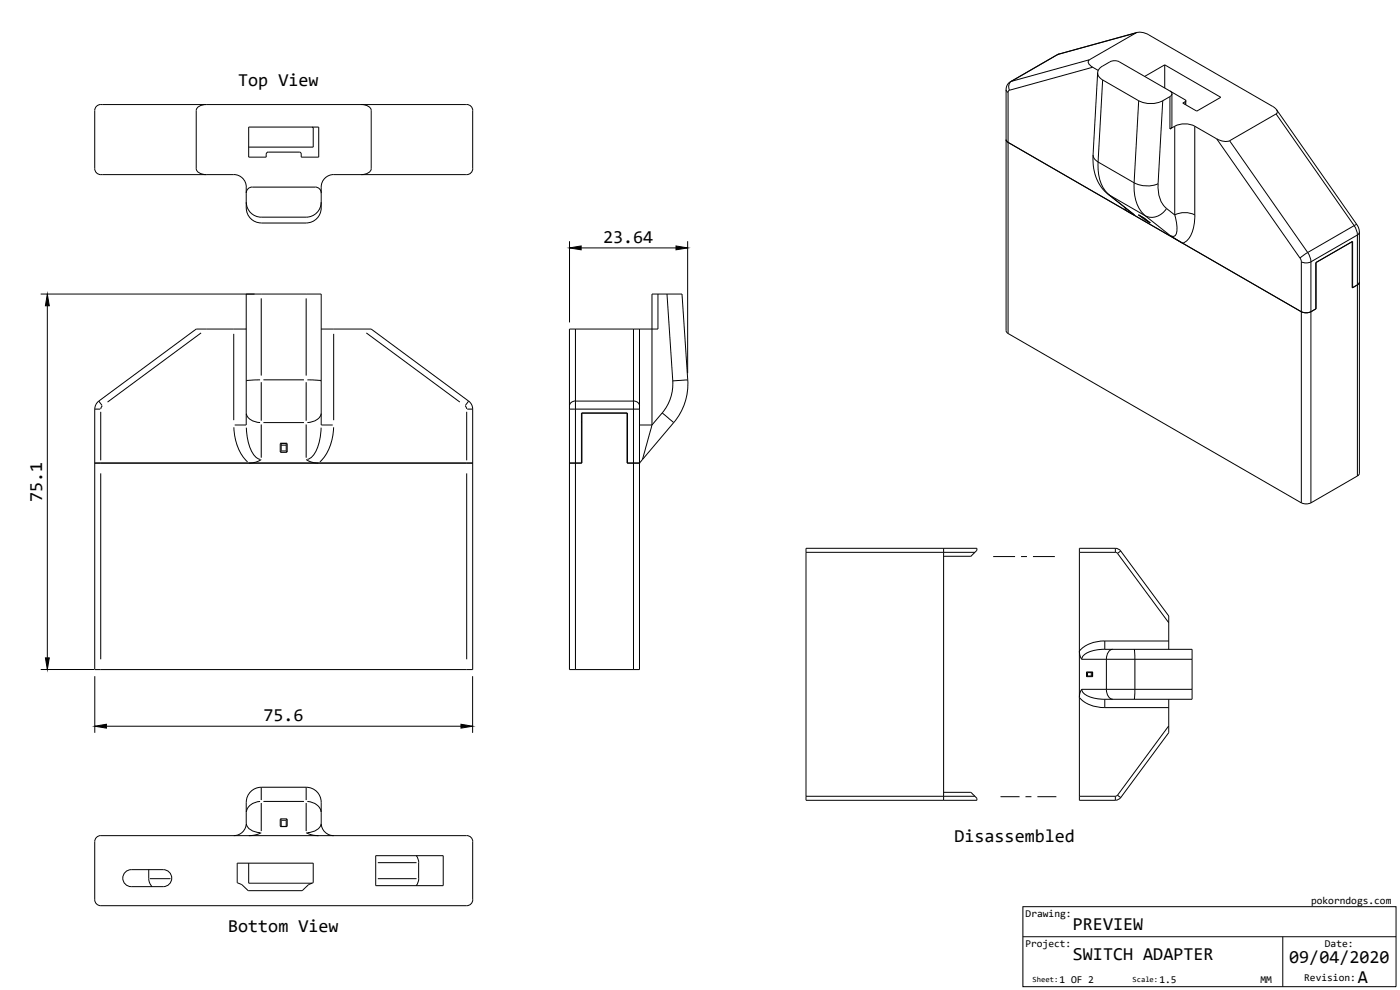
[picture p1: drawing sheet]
<svg xmlns="http://www.w3.org/2000/svg" width="420mm" height="297mm" viewBox="0 0 420 297" stroke-linecap="round" stroke-linejoin="round" font-family="sans-serif">
<!-- layer: Visible -->
<g fill="none" stroke="#000" stroke-width=".3">
<path d="M333.1 18.6a5.6 5.6 0 0 0-3.6 2.7 2.21 2.21 0 0 0 1.4 2.7M333.1 18.6l1.4-.4 1.5 .4M336 18.6l19.7 11.3 .2 .4-.9 .6 4.2 2.4 7.2-4.1-16.9-9.7M340.9 9.9l-14.2 8.3a1.59 1.59 0 0 0 1.2 2l1.7 .9M340.9 9.9l1.4-.2 1.9 .4 37.8 21.9a1.86 1.86 0 0 1 1.3 1.9l-14.7 8.5h-1l-1.9-.4-7.1-4.1a7 7 0 0 0-7.5 .8l.6-.8v-9.8M341.2 9.7l-23.6 6.6-14.5 8.3-.9 1.2-.3 1 .1 72.7 .5 .6 88 50.8 1.5 .3 1.4-.3 14-8.1M349.5 19.5l-6 3.4M349.5 19.5v6.9M29 31.9l1.2-.5h109.4a1.88 1.88 0 0 1 2.3 1.8v17.4a1.94 1.94 0 0 1-2.3 1.8h-39.4a3.8 3.8 0 0 0-3.8 3.7v6.3a4.5 4.5 0 0 1-4.5 4.5h-13.5a4.5 4.5 0 0 1-4.5-4.5v-6.3a3.7 3.7 0 0 0-3.8-3.7h-39.4a1.94 1.94 0 0 1-2.3-1.8v-17.4zM61.9 31.4l-1.3 .1a2.11 2.11 0 0 0-1.7 1.7v17.4a2.57 2.57 0 0 0 3 1.8M74.6 38.1h21.1v9h-5.3v-1.1l-.6-.4h-9.3l-.5 .4-.1 1.1h-5.3zM93.6 38.1l.4 .2v5.8h-19.4"/>
<path d="M108.4 31.4l1.3 .1a2.05 2.05 0 0 1 1.7 1.7v17.4a2.57 2.57 0 0 1-3 1.8M329.4 21.8l-1.4 25.1 .1 2.4 .4 2.6 1.2 3 1.7 2.3 8.6 6.9M330.9 24l10.8 6.2a8 8 0 0 0 7.3 0l2.1-1.2a.88 .88 0 0 0 .6-.9 .88 .88 0 0 0-.6-.8M355.9 30.2v1.3M383.1 32.9l24.1 34.5 .7 1.5 .1 73.1M73.9 57.9a1.81 1.81 0 0 1 1.8-1.8h18.9a1.77 1.77 0 0 1 1.8 1.8M301.9 41.9l.6 .8 88 50.8M73.9 60.6a4.5 4.5 0 0 0 4.5 4.6h13.5a4.5 4.5 0 0 0 4.5-4.6M338.2 63.3l2.2 1.1M341.7 64.4v.1M341.7 64.5l1.6 .9M343.3 65.4l1.9 1.5"/>
<path d="M343.4 65.4h.1M343.7 65.7l-.2 .2M345.2 66.9h.1M351.2 70.7l3.7 2.3M395 78.7v13.9M405.8 72.5v13.9l1.6-.9M73.9 98.7h-15l-29.2 21.6-.9 1.1-.4 1.4v78.1h113.5v-78.1l-.4-1.4-.9-1.1M96.4 98.7h15l29.2 21.6M170.9 98.7h21v102.2h-21zM191.9 98.7h3.8M195.7 98.7v-10.5h9l1.7 25.8a17.9 17.9 0 0 1-4.2 12.8l-10.3 12.1h-3.7v-15M195.7 98.7h1.8"/>
<path d="M390.6 93.5l1.4 .4 1.4-.4M394.9 92.6h.1M405.8 86.2l.1 .1M405.9 86.3v-13.9l-11 6.4v13.9l-1.5 .8 1.6-.9M407.4 85.5l-1.5 .8M408 84.6l-.6 .9M28.4 138.9h113.5M73.9 127.5v-39.3h22.5v39.3M78.4 137.9l-1.7 .8-2 .2M84.1 133h2.1M84.4 133.1v2.2l-.3 .4M84.4 133.6h1.5"/>
<path d="M85.9 133.1v2.2l.3 .4M91.9 137.9l1.7 .8 2 .2M174.5 138.9v-15h13.8v15M174.5 126.6h.1M174.6 123.9v15h-3.7M188.2 126.6h.1M408 142l-.6 .8M283.2 166.9h8.2l1.8-1.8v-.6h-51.3v75.6h51.3v-.6l-1.8-1.8h-8.2M283.2 164.5v75.6M334.7 164.5h-10.8v75.6h10.8M334.7 164.5l.8 .2 .8 .6M336.3 165.3l14.5 19.5v10"/>
<path d="M323.9 195.3l.2 1.5 .5 1M331.6 194.8h26.2v15h-26.2M324.6 206.8l-.5 1.1-.2 1.4M326.1 201.6l.3 .2h1.5M327.5 201.8v1M327.9 202.8h-1.5l-.3 .2M327.9 201.6v1.4M350.8 209.8v10l-14.5 19.5M336.3 239.3l-.5 .5-1.1 .3M30.2 250.7h109.9M30.2 250.7a1.81 1.81 0 0 0-1.8 1.8v17.4a1.81 1.81 0 0 0 1.8 1.8h109.9a1.81 1.81 0 0 0 1.8-1.8v-17.4a1.77 1.77 0 0 0-1.8-1.8M70.2 250.7a3.7 3.7 0 0 0 3.7-3.7v-5.3a4.8 4.8 0 0 1 4.5-5.5h13.5a4.9 4.9 0 0 1 4.5 6v1.1a13 13 0 0 0 .3 5.1 3.8 3.8 0 0 0 3.5 2.3"/>
<path d="M71.2 259h22.8v5.8l-1.4 .6-1.9 1.8h-16.2l-1.9-1.8-1.4-.6zM74.6 259v6h19M78.4 249.8l-1.7 .7-2 .2M84.1 245.7l.3 .4v1.9M84.3 248h1.9M84.3 247.9l-.2 .1M86.2 245.7l-.3 .4v1.9M91.9 249.8l1.7 .7 2 .2M112.8 256.7h20.2v9h-20.2zM124.9 256.7l.6 1.3 .2 .8-.1 5.3-.7 1.6M37.4 261.9a2.55 2.55 0 0 1 2-1h9.6a2.55 2.55 0 0 1 2.5 2.6 2.55 2.55 0 0 1-2.5 2.5h-9.6a2.55 2.55 0 0 1-2.3-1.4 2.55 2.55 0 0 1 .3-2.7zM44.6 260.9l.1 3.2 .3 1 .6 .9"/>
</g>
<!-- layer: Visible Narrow -->
<g fill="none" stroke="#000" stroke-width=".3">
<path d="M317.5 16.3l-14 8.1 23.4-6.5M317.5 16.4l-.3 .1M317.8 16.2l-.3 .1M340.9 9.9l-23.4 6.4M301.9 26.9l.6 .8M302.5 27.7v72.4M302.9 27.1l-.3 .6M303.3 24.5l.2-.1a2.06 2.06 0 0 0-.5 2.7M327.9 20.2l-25 6.9M330.9 24l-1.4 24.6M341.7 30.2l-1.3 24.6-10.9-6.2M349 30.2l-1.4 24.9"/>
<path d="M351.1 29v9.7M352.6 37.9v26.6M355.7 30.5v.8M358.6 37.9v26.6M383 34.2l23.4 33.5M328.1 46.5l.3 1.1 1.2 1M329.6 48.6a11.6 11.6 0 0 0 3.3 9.9M332.5 58.2l.4 .3M332.9 58.5l7.5 5.9-.4-.3M332.9 58.5l10.8 6.3M347.6 55.1a8.8 8.8 0 0 0 2.5 7.4M347.6 55.1a8.4 8.4 0 0 1-7.2-.3 11.6 11.6 0 0 0 3.3 9.9"/>
<path d="M365.1 41.7l25 35.7M369 42.2l23.5 33.6M337.4 62.1l.7 1.2M341.7 64.5l3.5 2.4zM343.7 64.8l7.5 5.9M350.1 62.6l2.5 1.9M350.1 62.6a5 5 0 0 1-6.4 2.1M352.6 64.5a6.6 6.6 0 0 1 6 0M352.6 64.5l.6 3.6a2.77 2.77 0 0 1-.9 2.8l-1-.2M358.6 64.5a10.6 10.6 0 0 1-2.4 7.7l-1.3 .8M390.2 77.4l.4 1.2M390.5 78.6v72.3"/>
<path d="M390.6 78.6l1.4 .3 1.4-.3M392.4 75.7l.8 1.4 .2 1.4M392.5 75.8l-2.3 1.6M393.4 78.6v72.3M406.4 67.7l.7 1.4 .3 1.4M406.4 67.7l-13.9 8.1M407.2 67.4l-.8 .3M407.4 70.5v72.3M407.4 70.5l-14 8.1M408 69.7l-.6 .8M60.3 99.9l-28 20.7M78.4 89.5v23.2"/>
<path d="M91.9 89.5v23.2M109.9 99.9l28.1 20.7M172.7 98.7v21.6M190.1 98.7v21.6M195.7 98.7v28.8M197.5 88.2v10.5M200.2 88.2l1.7 26.1M70.1 100.2v25.9M78.1 114l-4.2 .3M78.4 114.7v11.5M79.1 114h12.1M91.9 114.7v11.5"/>
<path d="M92.2 114l4.2 .3M100.1 100.2v25.9M201.9 114.3a13.5 13.5 0 0 1-3.2 9.6M206.4 114l-4.5 .3M28.4 122.8h1.7M29.7 120.3l.9 1.4M30.2 123.6v14.5M30.7 121.8l-.5 .9M70.2 128.2a15 15 0 0 0 4.1 10.4M70.4 127.5h3.5M73.9 128.3a13.4 13.4 0 0 0 3 9l1.2 .5M73.9 124.1a4 4 0 0 0 4.2 2.7"/>
<path d="M78.4 127.3v10M79.1 126.8h12.1M84.1 133.1v2.5M84.2 133h1.9M84.2 135.7h1.9M84.5 135.3h1.3M86.2 133.1v2.5M91.9 127.3v10M96.4 128.3a13.4 13.4 0 0 1-3 9l-1.2 .5M96.4 124.1a4 4 0 0 1-4.2 2.7M96.4 127.5h3.4M100.1 128.2a15 15 0 0 1-4.1 10.4"/>
<path d="M139.6 121.8l.5 .9M140.1 123.6v14.5M140.2 122.8h1.7M140.6 120.3l-.9 1.4M170.9 122.8h1.8M172.7 120.3v2.5M172.7 122.8v78.1M172.7 120.3h17.4M172.7 122.8h17.4M172.7 120.3l-.9 .2a1.43 1.43 0 0 0-.9 1.3M190.1 120.3v2.5M190.1 122.8h1.8"/>
<path d="M190.1 122.8v78.1M190.1 120.3l.9 .2a1.43 1.43 0 0 1 .9 1.3M191.9 127.5h3.8M195.7 127.5l-2.9 10.4M198.7 123.9l3.5 2.9M198.7 123.9l-3 3.6M30.2 142v55.8M140.1 142v55.8M241.9 165.7h50.7M334.7 164.5v1.2h-10.8M334.7 165.7l.7 .3M335.4 166l15.4 20.8"/>
<path d="M336.3 165.3l-.9 .7M331.6 192.3v2.5M331.6 192.3h19.2M331.6 194.8a7.8 7.8 0 0 0-6.8 2.5l-.1 .5h7.3M331.6 192.3a10 10 0 0 0-7.6 3M332 197.8h8.6M332 197.8v9M334 194.8a2.56 2.56 0 0 0-2 3M340.4 194.8l.2 3M340.6 197.8h17.2M340.6 197.8v9M324 209.3a9.6 9.6 0 0 0 7.6 3"/>
<path d="M326.1 201.6h1.8v1.4h-1.8zM326.4 201.8v1M331.6 212.3h19.2M332 206.8l.2 1.3a2.16 2.16 0 0 0 1.8 1.7M332 206.8h-7.3a3.8 3.8 0 0 0 3.4 2.6l3.5 .4v2.5M332 206.8h8.6M340.6 206.8l-.2 3M340.6 206.8h17.2M350.8 217.8l-15.4 20.8M78.4 236.2v3.9M91.9 236.2v3.9M241.9 238.9h50.7"/>
<path d="M323.9 238.9h10.8v1.2M335.4 238.6l-.7 .3M335.4 238.6l.9 .7M73.9 247.2a4 4 0 0 0 4.2 2.6M78.1 240.5a4.1 4.1 0 0 0-4.2 3.1M78.4 240.9v8.5M79.1 240.5h12.1M84.1 245.8v2.1M84.2 245.7h1.9M84.2 248h1.9M84.5 246.1h1.3M86.2 245.8v2.1"/>
<path d="M91.9 240.9v8.5M92.2 240.5a4.1 4.1 0 0 1 4.2 3.1M96.4 247.2a4 4 0 0 1-4.2 2.6M113.4 258.8h11.6M45 263.6h6.2M113.4 263.6h11.6"/>
</g>
<!-- layer: TitleBlock -->
<path d="M307 272h112v24h-112zM307 281.1h112M385 281.1v14.9" fill="none" stroke="#000" stroke-width=".3"/>
<!-- layer: Dimensions -->
<path d="M170.9 72.4v24.3M174.4 74.4h28.5M206.4 72.4v39.6M12.2 88.2h64.2M14.2 91.7v105.7M12.2 200.9h16M28.4 202.9v17M31.9 217.9h106.4M141.8 202.9v17" fill="none" stroke="#000" stroke-width=".3"/>
<path d="M170.9 74.4l3.5-.6v1.2zM202.9 73.8l3.5 .6-3.5 .6zM14.2 88.2l.6 3.5h-1.2zM13.6 197.4h1.2l-.6 3.5zM28.4 217.9l3.5-.6v1.2zM138.3 217.3l3.5 .6-3.5 .6z" fill="#000" stroke="#000" stroke-width=".3"/>
<!-- layer: Center Lines -->
<path d="M298.1 167h6.5M306.4 167h1.8M310 167h6.6M300.3 239h5.7M307.8 239h1.7M311.3 239h5.7" fill="none" stroke="#000" stroke-width=".3"/>
<g font-size="5.5">
<text x="71.5" y="25.7">Top View</text>
<text x="181" y="72.8">23.64</text>
<text x="12.7" y="150.6" transform="rotate(-90 12.7 150.6)">75.1</text>
<text x="79.1" y="216.4">75.6</text>
<text x="286.4" y="252.5">Disassembled</text>
<text x="68.5" y="279.7">Bottom View</text>
<text x="322" y="279">PREVIEW</text>
<text x="322" y="288">SWITCH ADAPTER</text>
<text x="386.9" y="289.1">09/04/2020</text>
<text x="407.5" y="295">A</text>
</g>
<g font-size="3.1">
<text x="307.8" y="275.2">Drawing:</text>
<text x="393.5" y="271.2">pokorndogs.com</text>
<text x="307.7" y="284.2">Project:</text>
<text x="397.6" y="284.1">Date:</text>
<text x="318" y="295">1 OF 2</text>
<text x="348" y="295">1.5</text>
<text x="378.2" y="295">MM</text>
<text x="391.4" y="294.2">Revision:</text>
</g>
<g font-size="2.4">
<text x="309.9" y="294.7">Sheet:</text>
<text x="339.9" y="294.7">Scale:</text>
</g>
</svg>
